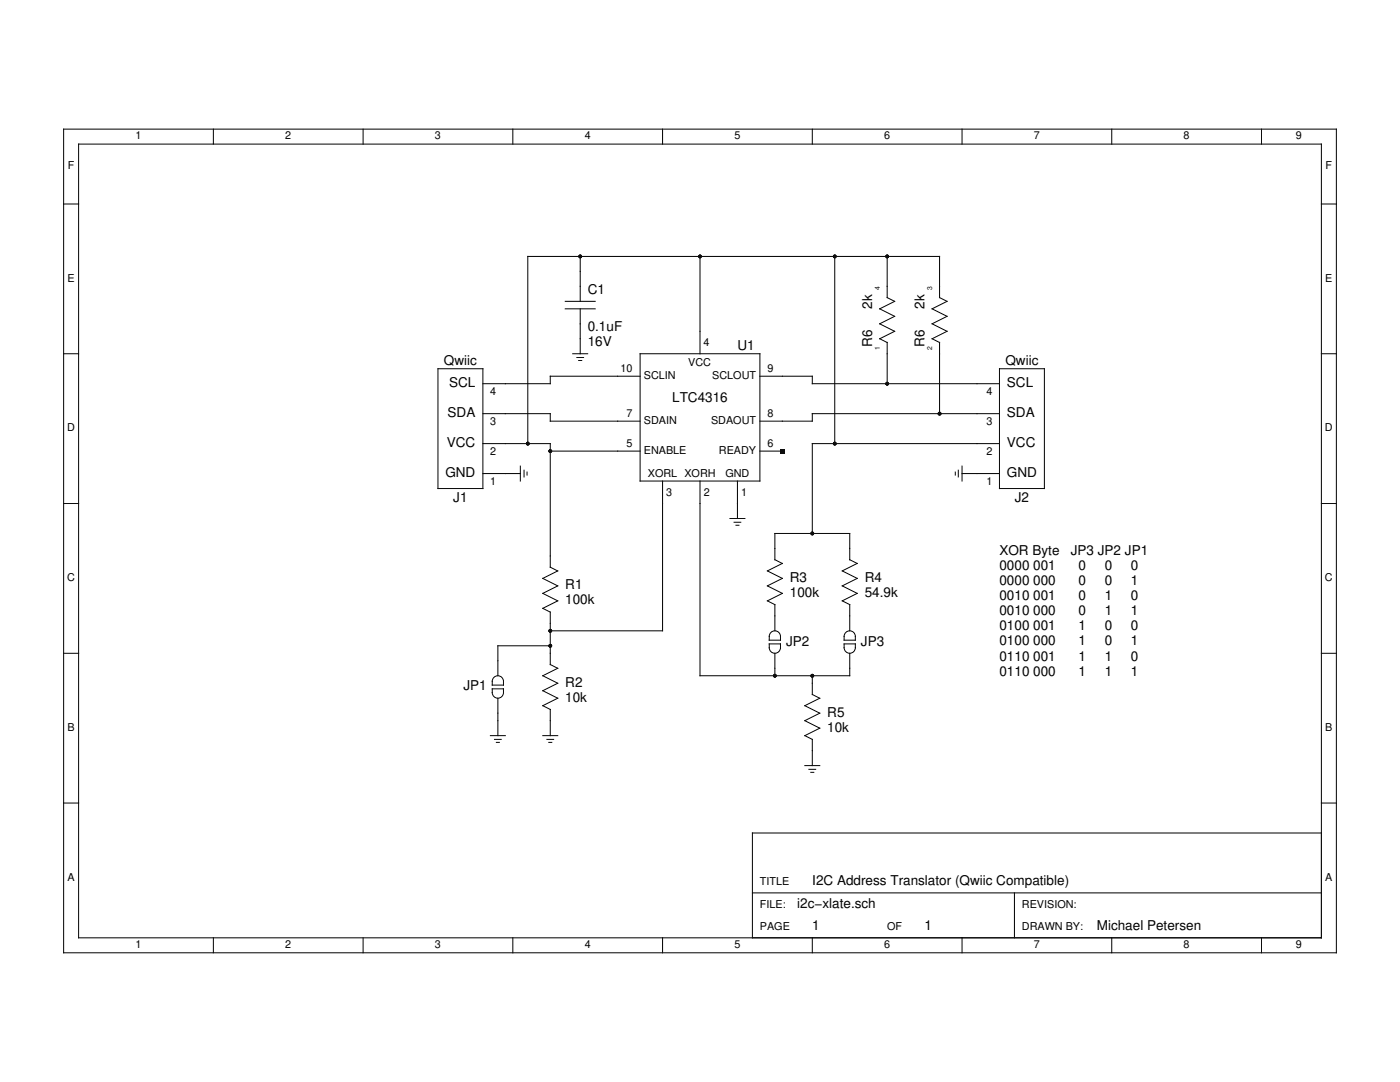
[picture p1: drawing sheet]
<svg xmlns="http://www.w3.org/2000/svg" width="279mm" height="216mm" viewBox="0 0 279 216" stroke-linecap="round" stroke-linejoin="round" font-family="sans-serif">
<g fill="none" stroke="#000" stroke-width=".2">
<path d="M12.7 25.8h254v164.3h-254zM15.7 28.8h248v158.3h-248zM42.6 25.8v3M72.5 25.8v3M102.3 25.8v3M132.2 25.8v3M162.1 25.8v3M192 25.8v3M221.9 25.8v3M251.8 25.8v3M12.7 40.7h3M115.8 51.2v8.9"/>
<path d="M139.7 51.2v19.4M166.6 51.2v37.3M177.1 51.2v8.2l1.4 .7-2.9 1.5 2.9 1.5-2.9 1.5 2.9 1.5-2.9 1.5 1.5 .7M263.7 40.7h3M12.7 70.6h3M87.4 73.6h9v23.9h-9zM112.8 60.1h6M112.8 61.6h6M114.3 70.6h3M115.1 71.3h1.4M115.5 71.9h.6M115.8 61.6v9"/>
<path d="M127.7 70.6h24v25.4h-24zM127.7 75.1h-17.9v1.5h-13.4M151.7 75.1h10.4v1.5h37.4M177.1 68.3v8.3M187.5 68.3l-1.5-.7 3-1.5-3-1.5 3-1.5-3-1.5 3-1.5-1.5-.7v-8.2h-82.2v37.3M187.5 68.3v14.2M199.5 73.6h8.9v23.9h-8.9zM263.7 70.6h3M96.4 94.5h7.4M96.4 88.5h13.4v24.7M96.4 82.5h13.4v1.5h17.9M103.8 93v3"/>
<path d="M104.6 93.8v1.4M105.2 94.2v.6M109.8 90h17.9M132.2 96v29.9h-22.4M139.7 96v38.8h29.9v-4.4M147.2 96v7.5M151.7 90h4.4M190.6 94.2v.6M191.2 93.8v1.4M192 93v3M192 94.5h7.5M199.5 82.5h-37.4v1.5h-10.4"/>
<path d="M199.5 88.5h-37.4v17.9M12.7 100.5h3M109.8 113.2l1.5 .7M111.3 113.9l-3 1.5 3 1.5-3 1.5 3 1.5-3 1.5 1.5 .7v10.5l1.5 .8-3 1.4 3 1.5-3 1.5 3 1.5-3 1.5 1.5 .8v5.2M145.7 103.5h3M146.5 104.2h1.3M146.9 104.8h.6M154.6 111.7v-5.3h15v5.3M154.6 111.7l1.5 .7M156.1 112.4l-3 1.5 3 1.5-3 1.5 3 1.5-3 1.5 1.5 .7v5.3M169.6 111.7l1.5 .7M171.1 112.4l-3 1.5 3 1.5-3 1.5 3 1.5-3 1.5 1.5 .7v5.3"/>
<path d="M263.7 100.5h3M12.7 130.4h3M98.2 137.5h2.3a1.3 1.3 0 0 1-.2 1.3 1.3 1.3 0 0 1-1.3 .5 1.39 1.39 0 0 1-.8-1.8zM98.7 135.1a1.12 1.12 0 0 1 1.2-.1 1.12 1.12 0 0 1 .6 1v.7h-2.3a1.57 1.57 0 0 1 .5-1.6zM99.4 139.3v7.5M109.8 128.9h-10.4v5.9M153.5 128.5h2.3a1.3 1.3 0 0 1-.2 1.3 1.3 1.3 0 0 1-1.3 .5 1.39 1.39 0 0 1-.8-1.8zM154 126.1a1.12 1.12 0 0 1 1.1-.1 1.12 1.12 0 0 1 .7 1v.7h-2.3a1.57 1.57 0 0 1 .5-1.6zM154.6 130.4v4.4M162.1 134.8v3.8M162.1 138.6l1.5 .7M163.6 139.3l-3 1.5 3 1.5-3 1.5 3 1.5-3 1.5 1.5 .7v5.3"/>
<path d="M168.5 128.5h2.2a1.3 1.3 0 0 1-.2 1.3 1.3 1.3 0 0 1-1.3 .5 1.39 1.39 0 0 1-.7-1.8zM168.9 126.1a1.12 1.12 0 0 1 1.2-.1 1.12 1.12 0 0 1 .6 1v.7h-2.2a1.57 1.57 0 0 1 .4-1.6zM263.7 130.4h3M97.9 146.8h3M98.7 147.5h1.3M99.1 148.1h.6M108.3 146.8h3M109.1 147.5h1.4M109.5 148.1h.6M160.6 152.8h3M161.4 153.5h1.4M161.8 154.1h.6"/>
<path d="M12.7 160.2h3M150.2 178.2h113.5M202.5 178.2v8.9M263.7 166.2h-113.5v20.9M263.7 160.2h3M42.6 187.1v3M72.5 187.1v3M102.3 187.1v3M132.2 187.1v3M162.1 187.1v3M192 187.1v3M221.9 187.1v3"/>
<path d="M251.8 187.1v3"/>
</g>
<g fill="#000">
<path d="M155.7 89.6h.9v.9h-.9z"/>
<circle cx="115.8" cy="51.2" r=".37"/>
<circle cx="139.7" cy="51.2" r=".37"/>
<circle cx="166.6" cy="51.2" r=".37"/>
<circle cx="177.1" cy="51.2" r=".37"/>
<circle cx="177.1" cy="76.6" r=".37"/>
<circle cx="105.3" cy="88.5" r=".37"/>
<circle cx="109.8" cy="90" r=".37"/>
<circle cx="166.6" cy="88.5" r=".37"/>
<circle cx="187.5" cy="82.5" r=".37"/>
<circle cx="162.1" cy="106.4" r=".37"/>
<circle cx="109.8" cy="128.9" r=".37"/>
<circle cx="109.8" cy="125.9" r=".37"/>
<circle cx="154.6" cy="134.8" r=".37"/>
<circle cx="162.1" cy="134.8" r=".37"/>
</g>
<g font-size="2.7">
<text x="117.3" y="58.6">C1</text>
<text x="174.1" y="61.6" transform="rotate(-90 174.1 61.6)">2k</text>
<text x="184.5" y="61.6" transform="rotate(-90 184.5 61.6)">2k</text>
<text x="117.3" y="66.1">0.1uF</text>
<text x="117.3" y="69.1">16V</text>
<text x="147.2" y="69.8">U1</text>
<text x="174.1" y="69.2" transform="rotate(-90 174.1 69.2)">R6</text>
<text x="184.5" y="69.2" transform="rotate(-90 184.5 69.2)">R6</text>
<text x="88.6" y="72.8">Qwiic</text>
<text x="89.6" y="77.3">SCL</text>
<text x="200.7" y="72.8">Qwiic</text>
<text x="201" y="77.3">SCL</text>
<text x="89.3" y="83.3">SDA</text>
<text x="134.2" y="80.3">LTC4316</text>
<text x="201" y="83.3">SDA</text>
<text x="89.2" y="89.2">VCC</text>
<text x="201" y="89.2">VCC</text>
<text x="88.9" y="95.2">GND</text>
<text x="201" y="95.2">GND</text>
<text x="90.5" y="100.2">J1</text>
<text x="202.5" y="100.2">J2</text>
<text x="199.5" y="110.7">XOR Byte</text>
<text x="199.5" y="113.7">0000 001</text>
<text x="213.7" y="110.7">JP3 JP2 JP1</text>
<text x="215.2" y="113.7">0</text>
<text x="220.5" y="113.7">0</text>
<text x="225.7" y="113.7">0</text>
<text x="112.8" y="117.6">R1</text>
<text x="157.6" y="116.1">R3</text>
<text x="157.6" y="119.1">100k</text>
<text x="172.6" y="116.1">R4</text>
<text x="172.6" y="119.1">54.9k</text>
<text x="199.5" y="116.7">0000 000</text>
<text x="199.5" y="119.7">0010 001</text>
<text x="215.2" y="116.7">0</text>
<text x="215.2" y="119.7">0</text>
<text x="220.5" y="116.7">0</text>
<text x="220.5" y="119.7">1</text>
<text x="225.7" y="116.7">1</text>
<text x="225.7" y="119.7">0</text>
<text x="112.8" y="120.6">100k</text>
<text x="199.5" y="122.8">0010 000</text>
<text x="199.5" y="125.8">0100 001</text>
<text x="215.2" y="122.8">0</text>
<text x="215.2" y="125.8">1</text>
<text x="220.5" y="122.8">1</text>
<text x="220.5" y="125.8">0</text>
<text x="225.7" y="122.8">1</text>
<text x="225.7" y="125.8">0</text>
<text x="156.9" y="128.8">JP2</text>
<text x="171.8" y="128.8">JP3</text>
<text x="199.5" y="128.8">0100 000</text>
<text x="199.5" y="131.8">0110 001</text>
<text x="215.2" y="128.8">1</text>
<text x="215.2" y="131.8">1</text>
<text x="220.5" y="128.8">0</text>
<text x="220.5" y="131.8">1</text>
<text x="225.7" y="128.8">1</text>
<text x="225.7" y="131.8">0</text>
<text x="92.5" y="137.8">JP1</text>
<text x="112.8" y="137">R2</text>
<text x="199.5" y="134.8">0110 000</text>
<text x="215.2" y="134.8">1</text>
<text x="220.5" y="134.8">1</text>
<text x="225.7" y="134.8">1</text>
<text x="112.8" y="140">10k</text>
<text x="165.1" y="143">R5</text>
<text x="165.1" y="146">10k</text>
<text x="162.1" y="176.7">I2C Address Translator (Qwiic Compatible)</text>
<text x="159.1" y="181.2">i2c−xlate.sch</text>
<text x="162.1" y="185.6">1</text>
<text x="184.5" y="185.6">1</text>
<text x="218.9" y="185.6">Michael Petersen</text>
</g>
<g font-size="2.2">
<text x="27" y="27.8">1</text>
<text x="56.9" y="27.8">2</text>
<text x="86.8" y="27.8">3</text>
<text x="116.7" y="27.8">4</text>
<text x="146.6" y="27.8">5</text>
<text x="176.5" y="27.8">6</text>
<text x="206.3" y="27.8">7</text>
<text x="236.2" y="27.8">8</text>
<text x="258.6" y="27.8">9</text>
<text x="13.5" y="33.8">F</text>
<text x="264.5" y="33.8">F</text>
<text x="13.5" y="56.2">E</text>
<text x="264.5" y="56.2">E</text>
<text x="140.4" y="69.1">4</text>
<text x="123.9" y="74.3">10</text>
<text x="128.5" y="75.6">SCLIN</text>
<text x="137.3" y="72.9">VCC</text>
<text x="142.2" y="75.6">SCLOUT</text>
<text x="153.1" y="74.3">9</text>
<text x="97.8" y="78.8">4</text>
<text x="125.1" y="83.3">7</text>
<text x="153.1" y="83.3">8</text>
<text x="196.8" y="78.8">4</text>
<text x="13.4" y="86.1">D</text>
<text x="97.8" y="84.8">3</text>
<text x="125.1" y="89.3">5</text>
<text x="128.5" y="84.6">SDAIN</text>
<text x="141.9" y="84.6">SDAOUT</text>
<text x="153.1" y="89.3">6</text>
<text x="196.8" y="84.8">3</text>
<text x="264.4" y="86.1">D</text>
<text x="97.8" y="90.8">2</text>
<text x="128.5" y="90.6">ENABLE</text>
<text x="129.3" y="95.2">XORL XORH</text>
<text x="143.5" y="90.6">READY</text>
<text x="144.8" y="95.2">GND</text>
<text x="196.8" y="90.8">2</text>
<text x="97.8" y="96.7">1</text>
<text x="133" y="99">3</text>
<text x="140.4" y="99">2</text>
<text x="147.9" y="99">1</text>
<text x="196.8" y="96.7">1</text>
<text x="13.4" y="116">C</text>
<text x="264.4" y="116">C</text>
<text x="13.5" y="145.9">B</text>
<text x="264.5" y="145.9">B</text>
<text x="13.5" y="175.7">A</text>
<text x="151.7" y="176.7">TITLE</text>
<text x="264.5" y="175.7">A</text>
<text x="151.7" y="181.2">FILE:</text>
<text x="151.7" y="185.6">PAGE</text>
<text x="177.1" y="185.6">OF</text>
<text x="203.9" y="181.2">REVISION:</text>
<text x="203.9" y="185.6">DRAWN BY:</text>
<text x="27" y="189.2">1</text>
<text x="56.9" y="189.2">2</text>
<text x="86.8" y="189.2">3</text>
<text x="116.7" y="189.2">4</text>
<text x="146.6" y="189.2">5</text>
<text x="176.5" y="189.2">6</text>
<text x="206.3" y="189.2">7</text>
<text x="236.2" y="189.2">8</text>
<text x="258.6" y="189.2">9</text>
</g>
<g font-size="1.3">
<text x="175.6" y="57.9" transform="rotate(-90 175.6 57.9)">4</text>
<text x="186" y="57.9" transform="rotate(-90 186 57.9)">3</text>
<text x="175.6" y="69.8" transform="rotate(-90 175.6 69.8)">1</text>
<text x="186" y="69.8" transform="rotate(-90 186 69.8)">2</text>
</g>
</svg>
